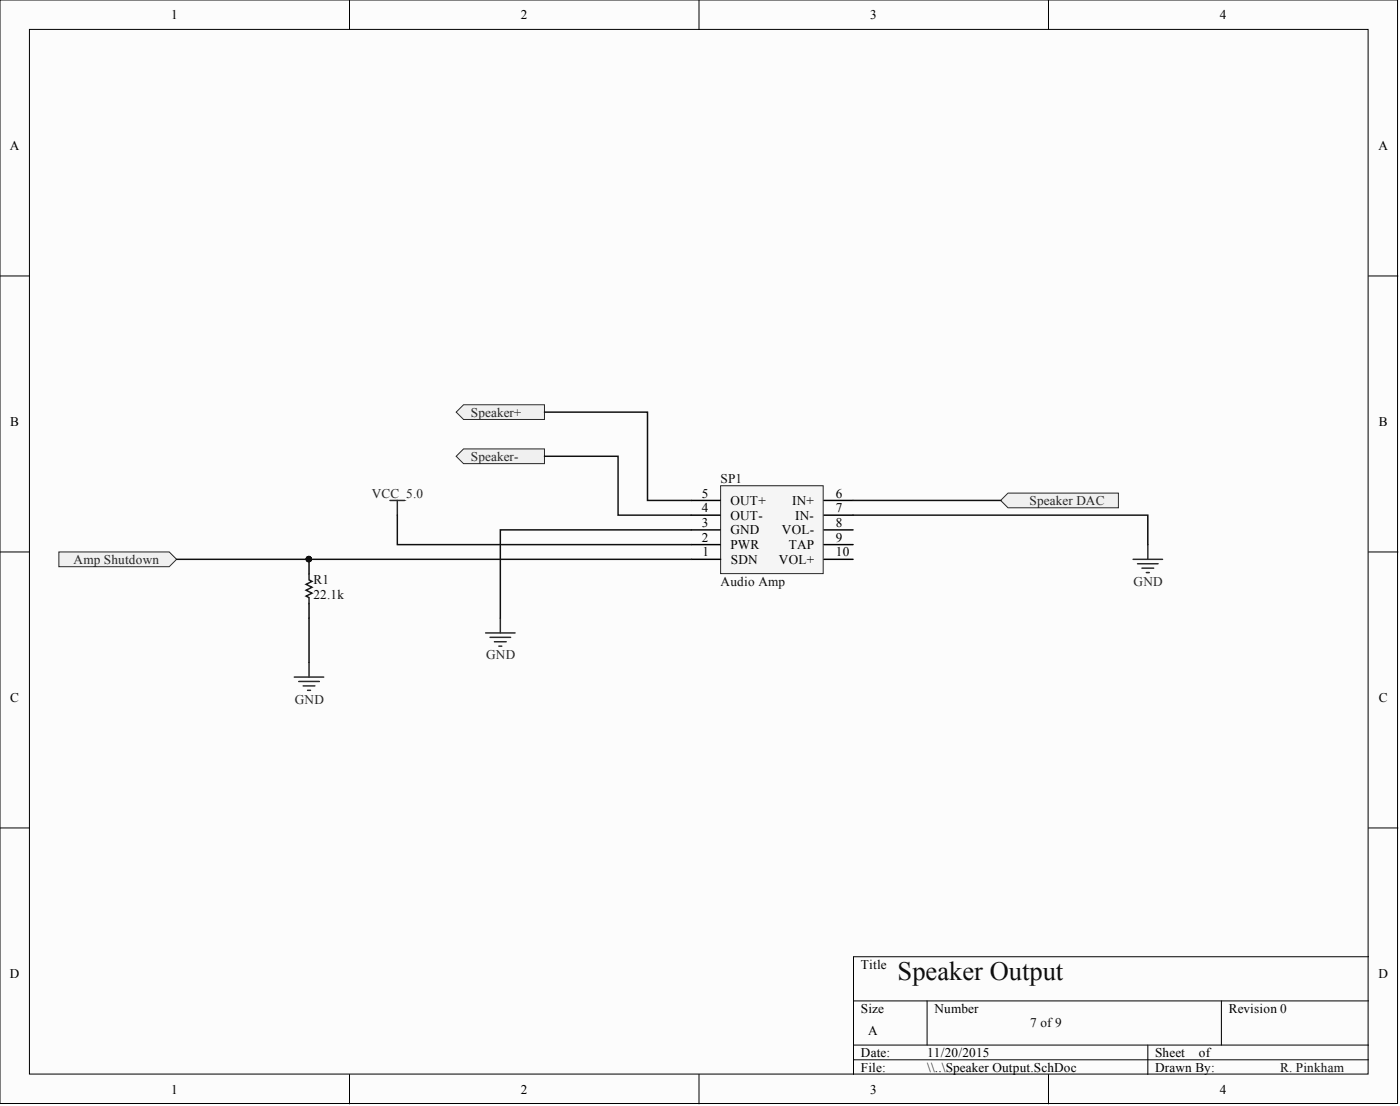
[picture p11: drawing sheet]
<svg xmlns="http://www.w3.org/2000/svg" width="241mm" height="190mm" viewBox="0 0 241 190" stroke-linecap="round" stroke-linejoin="round" font-family="sans-serif">
<g fill="#fcfcfc" stroke="#000" stroke-width=".17">
<path d="M0 0h240.9v190.1h-240.9z"/>
<path d="M5.1 5.1h230.7v179.9h-230.7z"/>
</g>
<g fill="none" stroke="#000" stroke-width=".17">
<path d="M60.2 0v5.1M120.5 0v5.1M180.7 0v5.1M0 47.5h5.1M235.9 47.5h5.1M0 95.1h5.1M235.9 95.1h5.1M0 142.6h5.1M235.9 142.6h5.1M147.1 172.4h88.8M159.8 172.4v7.6M210.5 172.4v7.6"/>
<path d="M235.9 164.8h-88.8v20.3M60.2 185.1v5M120.5 185.1v5M147.1 180h88.8M147.1 182.5h88.8M180.7 185.1v5M197.8 180v5.1"/>
</g>
<path d="M83.7 109h5.1M84.5 109.8h3.5M85.2 110.5h2.1M86 111.3h.5M86.2 106.5v2.5" fill="none" stroke="#262626" stroke-width=".25"/>
<path d="M172.5 86.2l1.2-1.3h19.1v2.6h-19.1z" fill-rule="evenodd" fill="#f0f0f0" stroke="#262626" stroke-width=".17"/>
<path d="M53.3 103.9v2.6" fill="none" stroke="#000" stroke-width=".25"/>
<path d="M53.3 98.9v1l.5 .2-1 .5 1 .6-1 .5 1 .5-1 .5 .5 .2v1" fill="none" stroke="#1c1c1c" stroke-width=".25"/>
<path d="M50.7 116.6h5.1M51.5 117.4h3.5M52.2 118.1h2.1M53 118.9h.5M53.3 114.1v2.5" fill="none" stroke="#262626" stroke-width=".25"/>
<path d="M53.3 106.5v7.6" fill="none" stroke="#0e0e0e" stroke-width=".25"/>
<path d="M10.1 95.1h19.1l1.2 1.2-1.2 1.3h-19.1z" fill-rule="evenodd" fill="#f0f0f0" stroke="#262626" stroke-width=".17"/>
<path d="M67.2 86.2h2.5M68.5 86.2v2.5" fill="none" stroke="#262626" stroke-width=".25"/>
<g fill="#f0f0f0" stroke="#262626" stroke-width=".17">
<path d="M78.6 71l1.3-1.3h13.9v2.6h-13.9z" fill-rule="evenodd"/>
<path d="M78.6 78.6l1.3-1.3h13.9v2.6h-13.9z" fill-rule="evenodd"/>
</g>
<path d="M124.2 83.7h17.7v15.1h-17.7z" fill="#f5f5f5" stroke="#262626" stroke-width=".17"/>
<path d="M119.1 93.8h5M119.1 91.3h5M119.1 88.7h5M119.1 86.2h5M119.2 96.3h5M142 96.3h5M142 93.8h5M142 91.3h5M142 88.7h5M142 86.2h5" fill="none" stroke="#000" stroke-width=".25"/>
<path d="M93.8 71h17.8v15.2h7.5M93.8 78.6h12.7v10.1h12.6M30.4 96.3h88.8M68.5 88.7v5.1h50.6M119.1 91.3h-32.9v15.2M147 88.7h50.8v5.1M147 86.2h25.5" fill="none" stroke="#0e0e0e" stroke-width=".25"/>
<path d="M195.3 96.3h5.1M196.1 97.1h3.5M196.8 97.9h2M197.6 98.6h.5M197.8 93.8v2.5" fill="none" stroke="#262626" stroke-width=".25"/>
<text font-size="4.6" fill="#0e0e0e" x="154.7" y="168.9">Speaker Output</text>
<text font-size="3.5" fill="#0e0e0e" x="52.2" y="98.4">PIR102</text>
<g font-size="2.3">
<text x="29.5" y="3.3">1</text>
<text x="89.8" y="3.3">2</text>
<text x="150" y="3.3">3</text>
<text x="210.3" y="3.3">4</text>
<text x="1.7" y="25.8">A</text>
<text x="237.6" y="25.8">A</text>
<text x="1.8" y="73.4">B</text>
<text x="237.7" y="73.4">B</text>
<text x="121" y="88.2">4</text>
<text x="121" y="85.7">5</text>
<text x="125.9" y="89.5">OUT-</text>
<text x="125.9" y="87">OUT+</text>
<text x="136.5" y="87">IN+</text>
<text x="137" y="89.5">IN-</text>
<text x="144.1" y="85.7">6</text>
<text x="144.1" y="88.2">7</text>
<text x="121" y="93.3">2</text>
<text x="121" y="90.8">3</text>
<text x="121.1" y="95.8">1</text>
<text x="125.9" y="94.6">PWR</text>
<text x="125.9" y="92">GND</text>
<text x="134.8" y="92">VOL-</text>
<text x="135.9" y="94.6">TAP</text>
<text x="144.1" y="90.8">8</text>
<text x="144.1" y="93.3">9</text>
<text x="144.1" y="95.8">10</text>
<text x="126" y="97.1">SDN</text>
<text x="134.3" y="97.1">VOL+</text>
<text x="1.8" y="120.8">C</text>
<text x="237.7" y="120.8">C</text>
<text x="148.4" y="166.8">Title</text>
<text x="1.7" y="168.4">D</text>
<text x="237.6" y="168.4">D</text>
<text x="148.4" y="174.4">Size</text>
<text x="149.6" y="178.2">A</text>
<text x="161.1" y="174.4">Number</text>
<text x="211.8" y="174.4">Revision 0</text>
<text x="148.4" y="182">Date:</text>
<text x="148.4" y="184.6">File:</text>
<text x="159.8" y="182">11/20/2015</text>
<text x="159.8" y="184.6">\\..\Speaker Output.SchDoc</text>
<text x="199.1" y="182">Sheet</text>
<text x="199.1" y="184.6">Drawn By:</text>
<text x="206.6" y="182">of</text>
<text x="29.5" y="188.4">1</text>
<text x="89.8" y="188.4">2</text>
<text x="150" y="188.4">3</text>
<text x="210.3" y="188.4">4</text>
</g>
<g font-size="2.3" fill="#262626">
<text x="81.2" y="71.7">Speaker+</text>
<text x="81.2" y="79.4">Speaker-</text>
<text x="64.1" y="85.7">VCC_5.0</text>
<text x="177.5" y="87">Speaker DAC</text>
<text x="12.7" y="97.1">Amp Shutdown</text>
<text x="195.4" y="100.9">GND</text>
<text x="83.8" y="113.6">GND</text>
<text x="50.8" y="121.2">GND</text>
</g>
<g font-size="2.3" fill="#0e0e0e">
<text x="124.2" y="83.2">SP1</text>
<text x="54" y="100.6">R1</text>
<text x="124.2" y="100.9">Audio Amp</text>
<text x="54" y="103.2">22.1k</text>
<text x="177.5" y="177">7 of 9</text>
<text x="220.7" y="184.6">R. Pinkham</text>
</g>
</svg>
